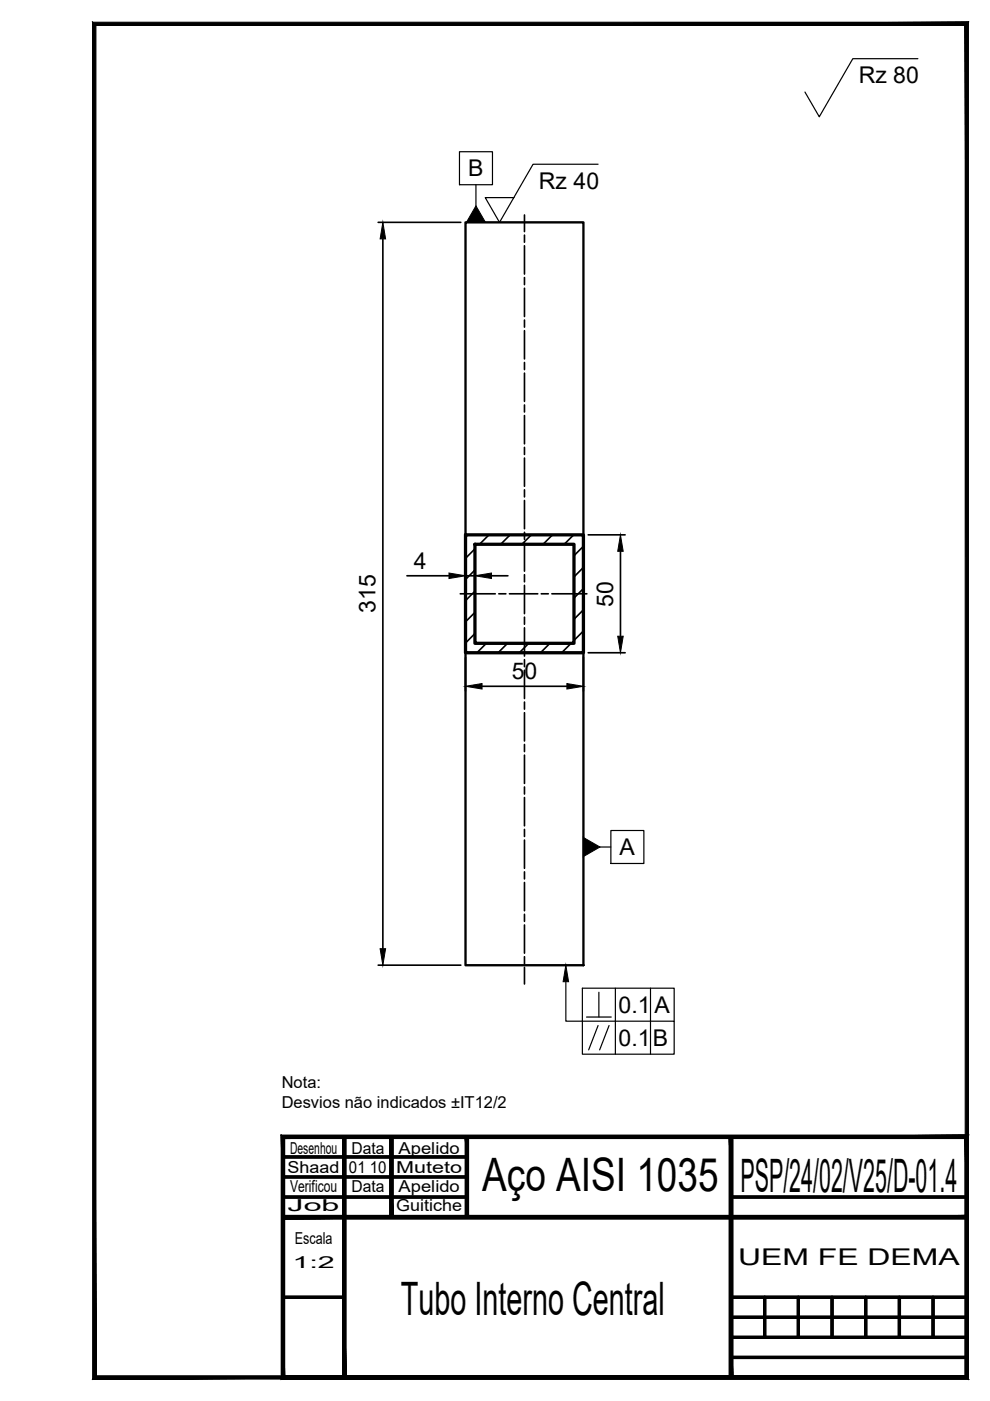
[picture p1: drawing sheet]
<svg xmlns="http://www.w3.org/2000/svg" width="210mm" height="297mm" viewBox="0 0 210 297" stroke-linecap="round" stroke-linejoin="round" font-family="sans-serif">
<!-- layer: MD_Visible -->
<path d="M98.7 47.1h25v157.5h-25z" fill="none" stroke="#000" stroke-width=".5"/>
<!-- layer: contornos visiveis -->
<g fill="#000" stroke="#000" stroke-width=".21">
<path d="M60 257.7v.7l145-.7zM60 258.4l145-.7v.7z"/>
<path d="M60 257.7v.7l145-.7zM60 258.4l145-.7v.7z"/>
<path d="M72.6 241l.7 51v-51zM72.6 241l.7 51h-.7z"/>
<path d="M82.6 241v17h.7zM82.6 241h.7v17z"/>
<path d="M82.6 241l.7 17v-17zM82.6 241l.7 17h-.7z"/>
<path d="M98.6 241v17h.7zM98.6 241h.7v17z"/>
<path d="M98.6 241l.7 17v-17zM98.6 241l.7 17h-.7z"/>
<path d="M154.6 241l.7 51v-51zM154.6 241l.7 51h-.7z"/>
<path d="M154.6 241l.7 51v-51zM154.6 241l.7 51h-.7z"/>
<path d="M60 258.4h145v-.7zM60 257.7h145l-145 .7z"/>
<path d="M60 258.4h145v-.7zM60 257.7h145l-145 .7z"/>
<path d="M20.3 291.7l-.7 .7 185-.7zM19.6 292.4l185-.7 .7 .7zM204.6 5.4v286.3l.7 .7zM205.3 4.7v287.7l-.7-287zM20.3 5.4h184.3l.7-.7zM19.6 4.7h185.7l-185 .7zM19.6 4.7l.7 287v-286.3zM19.6 4.7l.7 287-.7 .7z"/>
<path d="M60.3 291.7l-.7 .7 145-.7zM59.6 292.4l145-.7 .7 .7zM204.6 241.4v50.3l.7 .7zM205.3 240.7v51.7l-.7-51zM60.3 241.4h144.3l.7-.7zM59.6 240.7h145.7l-145 .7zM59.6 240.7l.7 51v-50.3zM59.6 240.7l.7 51-.7 .7z"/>
<path d="M60.3 291.7l-.7 .7 145-.7zM59.6 292.4l145-.7 .7 .7zM204.6 241.4v50.3l.7 .7zM205.3 240.7v51.7l-.7-51zM60.3 241.4h144.3l.7-.7zM59.6 240.7h145.7l-145 .7zM59.6 240.7l.7 51v-50.3zM59.6 240.7l.7 51-.7 .7z"/>
<path d="M72.6 241v51h.7zM72.6 241h.7v51z"/>
<path d="M154.6 241v51h.7zM154.6 241h.7v51z"/>
<path d="M154.6 241v51h.7zM154.6 241h.7v51z"/>
</g>
<g fill="none" stroke="#000" stroke-width=".7">
<path d="M98.7 113.4h25v25h-25zM100.7 115.4h21v21h-21zM60 241h145v51h-145zM60 245.3h39M60 249.5h39M60 253.8h39M60 258h145M73 241v51M83 241v17M99 241v17M155 241v51M155 253.8h50"/>
<path d="M60 275h13M155 275h50M155 279.3h50M162.1 275v8.5M169.3 275v8.5M176.4 275v8.5M183.5 275v8.5M190.7 275v8.5M197.8 275v8.5M155 283.5h50M155 287.8h50"/>
</g>
<!-- layer: hanchurras -->
<g fill="none" stroke="#000" stroke-width=".35">
<path d="M99.2 113.4l-.5 .5M100.7 116.4l-2 2M103.7 113.4l-2 2M108.2 113.4l-2 2M112.7 113.4l-2 2M117.1 113.4l-2 2M121.6 113.4l-2 2M123.7 115.8l-2 2M100.7 120.9l-2 2M100.7 125.3l-2 2M100.7 129.8l-2 2M100.7 134.3l-2 2"/>
<path d="M103.1 136.4l-2 2M107.6 136.4l-2 2M112.1 136.4l-2 2M116.6 136.4l-2 2M121.1 136.4l-2 2M123.7 120.3l-2 2M123.7 124.8l-2 2M123.7 129.3l-2 2M123.7 133.8l-2 2M123.7 138.3l-.1 .1"/>
</g>
<!-- layer: cotagem -->
<g fill="none" stroke="#000" stroke-width=".35">
<path d="M80.2 47.1h17.5M81.2 50.6v150.5M124.7 113.4h7.8M131.6 116.9v18M86.3 122.1h8.9M98.7 121.1v3.8M98.7 139.4v7.1M98.7 122.1h2M104.2 122.1h3.5M123.7 139.4v7.1M124.7 138.4h7.8M102.2 145.5h18"/>
<path d="M80.2 204.6h17.5"/>
</g>
<path d="M81.2 47.1l.6 3.5h-1.2zM131.6 113.4l.5 3.5h-1.1zM95.2 121.5l3.5 .6-3.5 .6zM100.7 122.1l3.5-.6v1.2zM131 134.9h1.1l-.5 3.5zM98.7 145.5l3.5-.6v1.2zM120.2 144.9l3.5 .6-3.5 .6zM80.6 201.1h1.2l-.6 3.5z" fill="#000" stroke="#000" stroke-width=".21"/>
<!-- layer: AM_5 -->
<g fill="none" stroke="#000" stroke-width=".25">
<path d="M194.6 12.4h-13.8l-7.1 12.4-3-5.3M97.4 32.2h7v7h-7zM100.9 39.2v4.4M126.8 34.8h-13.8l-7.1 12.3-3-5.2h6M127.2 179.6h2.3M129.5 176.1h7v7h-7zM120 208.1v8.4h22.9v7h-19.4v-14h19.4v7M124.4 215.6h5.2M126.8 217.4l-2 5.2M127 210.4v5.2M129.1 217.4l-2 5.2M130.5 209.5v14"/>
<path d="M137.9 209.5v14"/>
</g>
<!-- layer: linha de eixo -->
<g fill="none" stroke="#000" stroke-width=".35">
<path d="M111.2 45.6v3.5M111.2 49.9v1.5M111.2 52.1v6M111.2 58.9v1.5M111.2 61.1v6M111.2 67.9v1.5M111.2 70.1v6M111.2 76.9v1.5M111.2 79.1v6M111.2 85.9v1.5M111.2 88.1v6M111.2 94.9v1.5"/>
<path d="M111.2 97.1v6M111.2 103.9v1.5M111.2 106.1v6M111.2 112.9v1.4M111.2 115.1v6M97.6 125.9h7.4M105.8 125.9h1.5M108 125.9h6M111.2 121.9v1.5M111.2 124.1v6M111.2 130.8v1.6M111.2 133.1v6"/>
<path d="M111.2 139.9v1.4M114.8 125.9h1.5M117 125.9h7.4M111.2 142.1v6M111.2 148.9v1.5M111.2 151.1v6M111.2 157.8v1.5M111.2 160.1v6M111.2 166.9v1.5M111.2 169.1v6M111.2 175.8v1.6M111.2 178.1v6"/>
<path d="M111.2 184.9v1.4M111.2 187.1v6M111.2 193.9v1.5M111.2 196.1v6M111.2 202.8v1.6M111.2 205.1v3.5"/>
</g>
<!-- layer: AM_5 -->
<path d="M100.9 43.6l2 3.5h-4zM123.7 177.6l3.5 2-3.5 2zM120 204.6l.6 3.5h-1.2z" fill="#000" stroke="#000" stroke-width=".21"/>
<g font-size="9.8">
<text x="102.2" y="252.6">Aço AISI 1035</text>
<text x="157" y="252.8">PSP/24/02/V25/D-01.4</text>
<text x="85" y="278.8">Tubo Interno Central</text>
</g>
<g font-size="4.9">
<text x="182.1" y="17.7">Rz 80</text>
<text x="99.2" y="37.4">B</text>
<text x="114.3" y="40.1">Rz 40</text>
<text x="87.7" y="120.6">4</text>
<text x="79.6" y="130" transform="rotate(-90 79.6 130)">315</text>
<text x="130" y="128.6" transform="rotate(-90 130 128.6)">50</text>
<text x="108.5" y="144">50</text>
<text x="131.4" y="181.3">A</text>
<text x="131.1" y="214.7">0.1</text>
<text x="138.8" y="214.8">A</text>
<text x="131.1" y="221.7">0.1</text>
<text x="138.4" y="221.8">B</text>
<text x="156.5" y="268.1">UEM FE DEMA</text>
</g>
<g font-size="3.5">
<text x="59.7" y="230.7">Nota:</text>
<text x="59.7" y="234.9">Desvios não indicados ±IT12/2</text>
<text x="61.5" y="244.6">Desenhou</text>
<text x="74.5" y="244.6">Data</text>
<text x="84.5" y="244.6">Apelido</text>
<text x="61" y="248.8">Shaad</text>
<text x="74" y="248.8">01 10</text>
<text x="84" y="248.8">Muteto</text>
<text x="61" y="256.8">Job</text>
<text x="61.5" y="252.6">Verificou</text>
<text x="74.5" y="252.6">Data</text>
<text x="84" y="256.8">Guitiche</text>
<text x="84.5" y="252.6">Apelido</text>
<text x="62.5" y="263.6">Escala</text>
<text x="62" y="268.8">1:2</text>
</g>
</svg>
